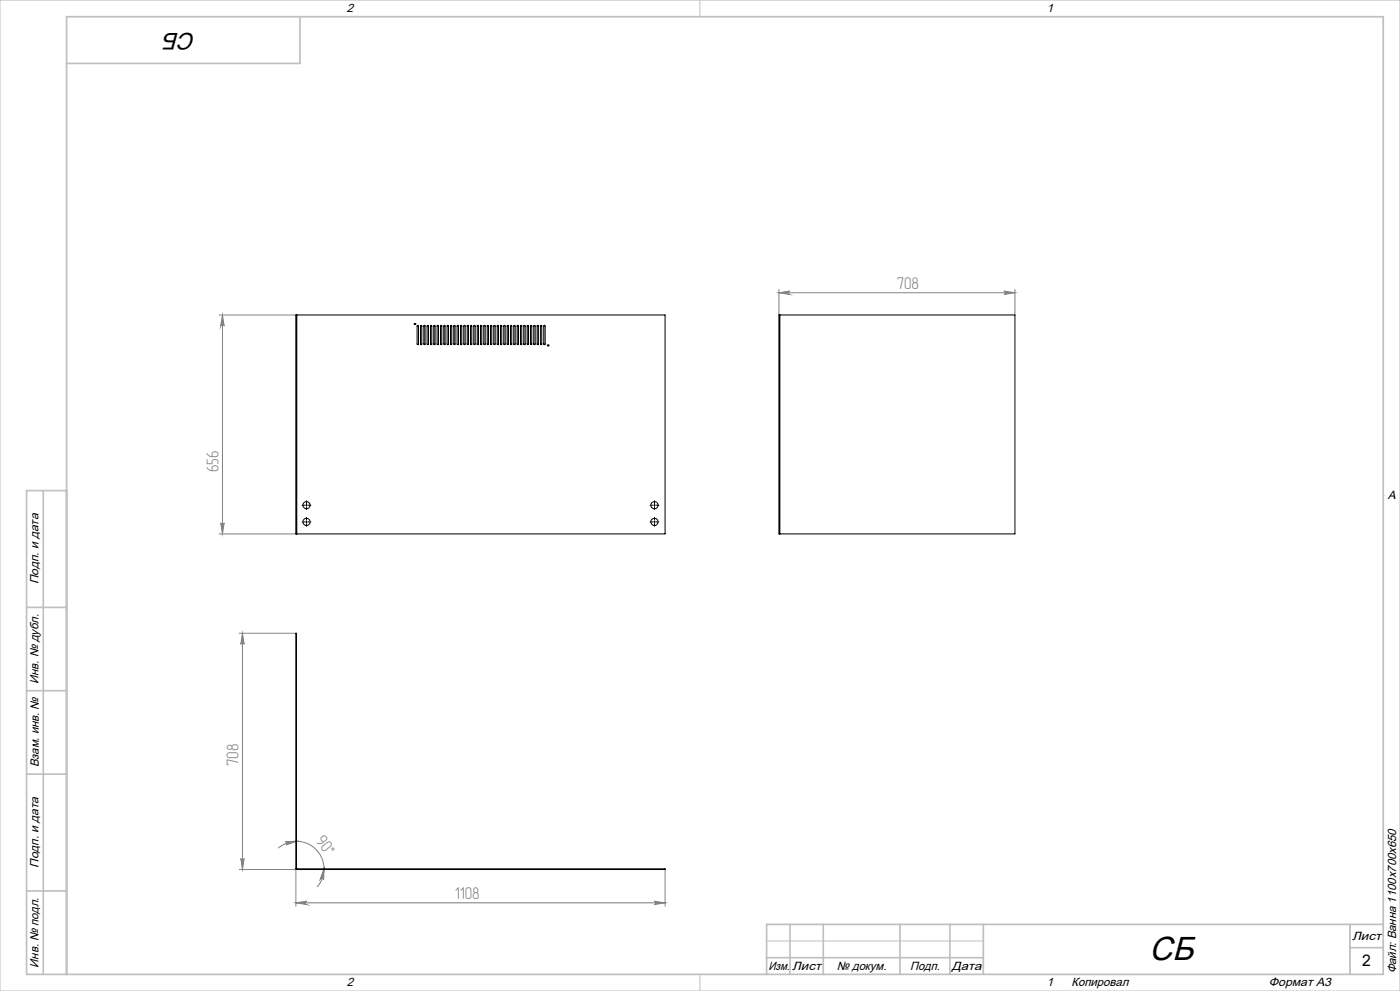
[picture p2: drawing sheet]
<svg xmlns="http://www.w3.org/2000/svg" width="420mm" height="297mm" viewBox="0 0 420 297" stroke-linecap="round" stroke-linejoin="round" font-family="sans-serif">
<g fill="none" stroke="#808080" stroke-width=".3">
<path d="M65.8 94.4h23.1M66.7 94.4l.5 3.3a.51 .51 0 0 0-.5-.5 .51 .51 0 0 0-.5 .5zM66.7 94.4v65.6M233.7 87.7l3.3-.5a.51 .51 0 0 0-.5 .5 .51 .51 0 0 0 .5 .6zM233.7 86.7v7.7M233.7 87.7h70.8M301.2 87.2l3.3 .5-3.3 .6a.51 .51 0 0 0 .5-.6 .51 .51 0 0 0-.5-.5zM304.5 86.7v7.7M66.2 156.7a.51 .51 0 0 0 .5 .5 .51 .51 0 0 0 .5-.5l-.5 3.3zM65.8 160h23.1M71.8 189.8h17M72.7 189.8l.5 3.3a.49 .49 0 0 0-.5-.5 .49 .49 0 0 0-.5 .5z"/>
<path d="M72.7 189.8v70.8M72.2 257.3a.49 .49 0 0 0 .5 .5 .49 .49 0 0 0 .5-.5l-.5 3.3zM83.5 254.2a8.2 8.2 0 0 1 11.3 .4 8.2 8.2 0 0 1 .3 11.2M85.6 252.3l3.3-.2-3.1 1.2a.5 .5 0 0 0 .4-.6 .5 .5 0 0 0-.6-.4zM71.8 260.6h17.2M88.8 270.6l3.2-.5a.51 .51 0 0 0-.4 .5 .51 .51 0 0 0 .4 .5zM88.8 260.3v11.3M88.8 270.6h110.7M97.2 260.4l-.1 3.3a.52 .52 0 0 0-.4-.5 .52 .52 0 0 0-.6 .3zM196.3 270.1l3.2 .5-3.2 .5a.51 .51 0 0 0 .4-.5 .51 .51 0 0 0-.4-.5zM199.5 260.6v11"/>
</g>
<path d="M0 0h420v297h-420zM20 5h395v287h-395zM210 0v5M217.5 5h.1M20 148.5h.1M415 148.5h.1M405 277v15M210 292v5M217.5 292h.1M230 282h65" fill="none" stroke="#c0c0c0" stroke-width=".3"/>
<g fill="none" stroke="#c0c0c0" stroke-width=".5">
<path d="M90 5v14h-70M13 147v145M20 147h-12v145h407v-287h-395v287M8 182h12M8 207h12M8 232h12M8 267h12M237 277v15M247 277v15M270 277v15M285 277v15M295 277v15"/>
<path d="M405 277v15M415 277h-185v15M230 287h65M405 284h10"/>
</g>
<g fill="none" stroke="#000" stroke-width=".3">
<path d="M90.6 156.4h.8M90.6 151.4h.8M91.7 156.4h.5M91.7 151.4h.5M91.9 150.1v.8M91.9 151.2v.5M91.9 151.9v.8M91.9 155.1v.8M91.9 156.2v.5M91.9 156.9v.8M92.4 156.4h.9M92.4 151.4h.9"/>
<path d="M195 156.4h.8M195 151.4h.8M196.1 156.4h.5M196.1 151.4h.5M196.4 150.1v.8M196.4 151.2v.5M196.4 151.9v.8M196.4 155.1v.8M196.4 156.2v.5M196.4 156.9v.8M196.8 156.4h.9M196.8 151.4h.9"/>
</g>
<g fill="#808080">
<path d="M97.2 260.4l-.1 3.3a.52 .52 0 0 0-.4-.5 .52 .52 0 0 0-.6 .3zM85.6 252.3l3.3-.2-3.1 1.2a.5 .5 0 0 0 .4-.6 .5 .5 0 0 0-.6-.4z"/>
<path d="M233.7 87.7l3.3-.5a.51 .51 0 0 0-.5 .5 .51 .51 0 0 0 .5 .6zM301.2 87.2l3.3 .5-3.3 .6a.51 .51 0 0 0 .5-.6 .51 .51 0 0 0-.5-.5z"/>
<path d="M88.8 270.6l3.2-.5a.51 .51 0 0 0-.4 .5 .51 .51 0 0 0 .4 .5zM196.3 270.1l3.2 .5-3.2 .5a.51 .51 0 0 0 .4-.5 .51 .51 0 0 0-.4-.5z"/>
<path d="M66.2 156.7a.51 .51 0 0 0 .5 .5 .51 .51 0 0 0 .5-.5l-.5 3.3zM66.7 94.4l.5 3.3a.51 .51 0 0 0-.5-.5 .51 .51 0 0 0-.5 .5zM72.2 257.3a.49 .49 0 0 0 .5 .5 .49 .49 0 0 0 .5-.5l-.5 3.3zM72.7 189.8l.5 3.3a.49 .49 0 0 0-.5-.5 .49 .49 0 0 0-.5 .5z"/>
</g>
<g fill="none" stroke="#000" stroke-width=".3">
<path d="M88.9 94.4h.1M88.9 94.4h-.1v65.6h.1M88.9 94.4v65.6M89 94.4h110.5v65.6h-110.5M89 94.4v65.6M124.2 97h.6l-.5 .2zM125.2 97.6l.4 .1-.2 5.6-.3-.2zM126.2 97.6h.3l-.1 5.7-.2-.1zM127.1 97.6h.4l-.1 5.7-.3-.1zM128.3 97.5l.3 .2-.2 5.6-.3-.2zM129.2 97.6h.3l-.1 5.7-.2-.1zM130.2 97.6h.3l-.1 5.7-.3-.1z"/>
<path d="M131.2 97.6l.4 .1-.2 5.6-.3-.2zM132.2 97.6h.3l-.1 5.7-.2-.1zM133.3 97.5l.2 .1-.1 5.7-.3-.2zM134.2 97.6l.3 .1-.1 5.6-.3-.2zM135.2 97.6h.3l-.1 5.7-.3-.1zM136.2 97.6h.3l-.1 5.7-.3-.2zM137.3 97.5l.2 .2-.1 5.6-.3-.2zM138.3 97.5l.2 .1-.1 5.7-.3-.1zM139.2 97.6l.4 .1-.2 5.6-.3-.2zM140.2 97.6l.3 .1-.1 5.6-.2-.1zM141.3 97.5l.2 .1-.1 5.7-.3-.1zM142.3 97.5l.3 .2-.2 5.6-.3-.2z"/>
<path d="M143.2 97.6l.3 .1-.1 5.6-.2-.1zM144.3 97.5l.2 .1-.1 5.7-.3-.1zM145.2 97.6l.4 .1-.2 5.6-.3-.2zM146.2 97.6h.3l-.1 5.7-.2-.1zM147.2 97.5l.3 .1-.1 5.7-.3-.1zM148.2 97.6l.4 .1-.2 5.6-.3-.2zM149.2 97.6h.3l-.1 5.7-.2-.1zM150.2 97.5l.3 .1-.1 5.7-.3-.1zM151.3 97.5l.3 .2-.2 5.6-.3-.2zM152.3 97.5l.2 .1-.1 5.7-.2-.1zM153.2 97.6h.3l-.1 5.7-.3-.1zM154.2 97.6l.4 .1-.2 5.6-.3-.2z"/>
<path d="M155.2 97.6h.3l-.1 5.7-.2-.1zM156.1 97.6h.4l-.1 5.7-.3-.1zM157.2 97.6l.4 .1-.2 5.6-.3-.2zM158.2 97.6h.3l-.1 5.7-.2-.1zM159.2 97.6h.3l-.1 5.7-.3-.2zM160.3 97.5l.2 .2-.1 5.6-.3-.2zM161.2 97.6h.3l-.1 5.7-.3-.1zM162.2 97.6h.3l-.1 5.7-.3-.2zM163.2 97.6l.3 .1-.1 5.6-.3-.2zM234 94.4h-.3v65.6h.3M234 94.4h70.5v65.6h-70.5M234 94.4v65.6"/>
<path d="M164.2 103.5l.4-.1 .1 .2h-.4zM88.9 160h.1M88.8 260.3l.2 .3M88.8 260.3v-70.5h.1v70.5M88.8 260.3h.1M88.9 260.3l.1 .1M89 260.4v.2M89 260.4h110.5v.2h-110.5"/>
<circle cx="92" cy="156.4" r="1.08"/>
<circle cx="92" cy="151.4" r="1.08"/>
<circle cx="196.3" cy="151.4" r="1.07"/>
<circle cx="196.3" cy="156.4" r="1.08"/>
</g>
<text font-size="10" x="344.8" y="287.6">СБ</text>
<text font-size="7.1" x="58.7" y="9.8" transform="rotate(-180 58.7 9.8)">СБ</text>
<g font-size="5.1" fill="#808080">
<text x="269" y="86.5">708</text>
<text x="65.5" y="141.5" transform="rotate(-90 65.5 141.5)">656</text>
<text x="71.5" y="229.6" transform="rotate(-90 71.5 229.6)">708</text>
<text x="94.5" y="252.1" transform="rotate(51 94.5 252.1)">90°</text>
<text x="136.4" y="269.3">1108</text>
</g>
<text font-size="4.8" x="408.7" y="289.5">2</text>
<g font-size="3.6" fill="#010000">
<text x="104" y="3.6">2</text>
<text x="314" y="3.6">1</text>
<text x="416.4" y="149.6">A</text>
<text x="104" y="295.6">2</text>
<text x="314" y="295.6">1</text>
</g>
<g font-size="3.6">
<text x="11.6" y="175.1" transform="rotate(-90 11.6 175.1)">Подп. и дата</text>
<text x="11.6" y="205" transform="rotate(-90 11.6 205)">Инв. № дубл.</text>
<text x="11.6" y="230" transform="rotate(-90 11.6 230)">Взам. инв. №</text>
<text x="11.6" y="260.1" transform="rotate(-90 11.6 260.1)">Подп. и дата</text>
<text x="405.6" y="281.6">Лист</text>
<text x="11.6" y="290" transform="rotate(-90 11.6 290)">Инв. № подл.</text>
<text x="230.5" y="290.6">Изм.</text>
<text x="237.7" y="290.6">Лист</text>
<text x="251" y="290.6">№ докум.</text>
<text x="273" y="290.6">Подп.</text>
<text x="285.5" y="290.6">Дата</text>
<text x="418.9" y="291.8" transform="rotate(-90 418.9 291.8)">Файл: Ванна 1100х700х650</text>
<text x="321.5" y="295.6">Копировал</text>
<text x="380.7" y="295.6">Формат А3</text>
</g>
</svg>
